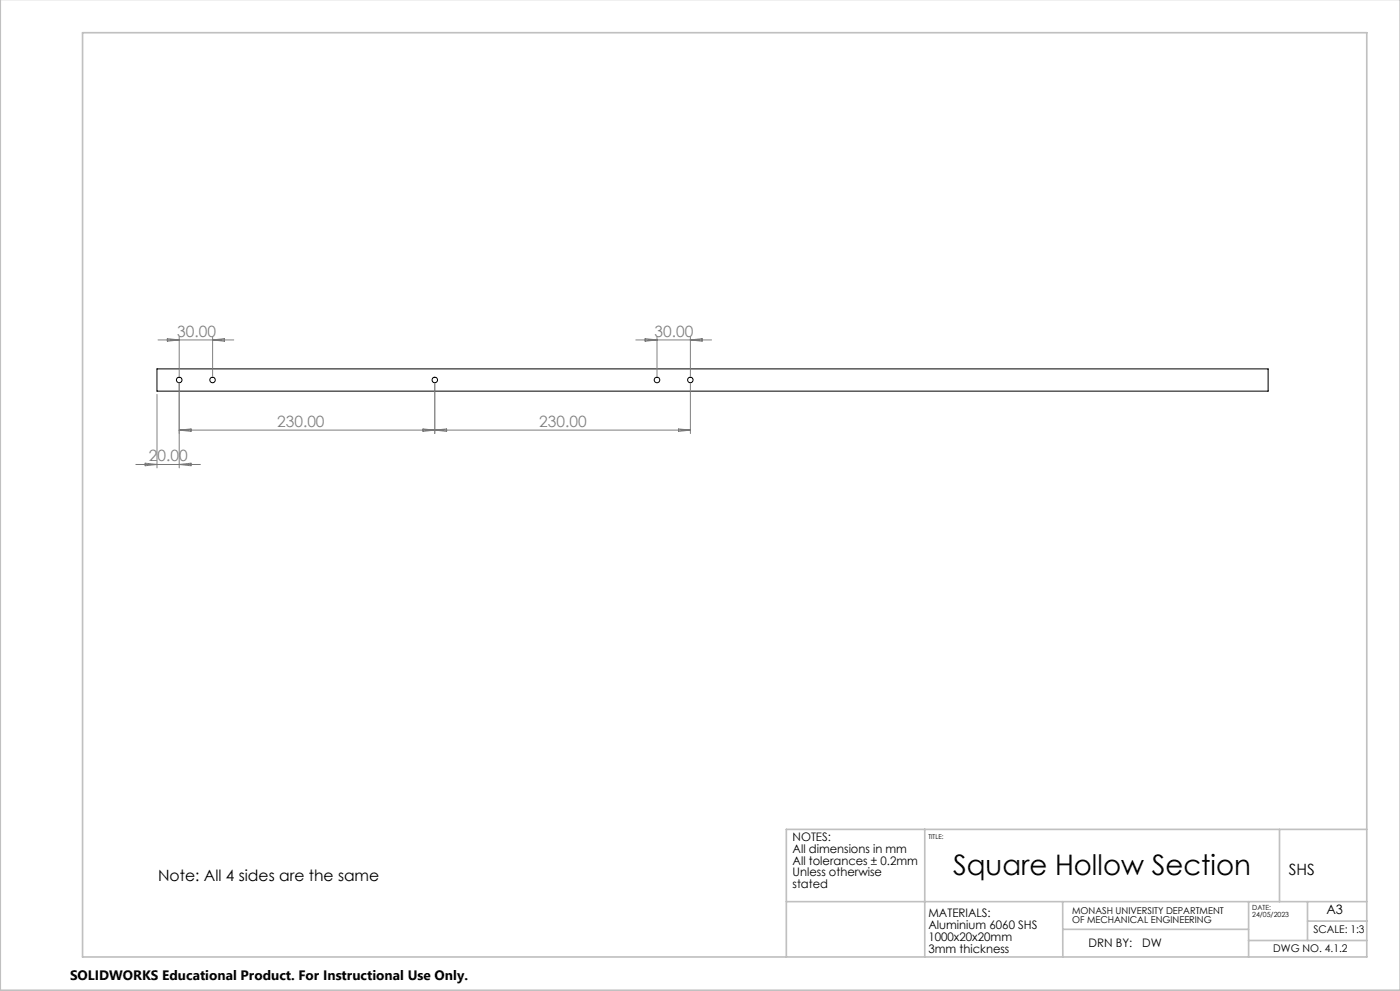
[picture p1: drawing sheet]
<svg xmlns="http://www.w3.org/2000/svg" width="420mm" height="297mm" viewBox="0 0 420 297" stroke-linecap="round" stroke-linejoin="round" font-family="sans-serif">
<g fill="none" stroke="#000" stroke-width=".3">
<path d="M47.1 110.6h333.3v6.6h-333.3z"/>
<circle cx="53.8" cy="113.9" r=".83"/>
<circle cx="63.8" cy="113.9" r=".82"/>
<circle cx="130.4" cy="113.9" r=".82"/>
<circle cx="197.1" cy="113.9" r=".83"/>
<circle cx="207.1" cy="113.9" r=".82"/>
</g>
<path d="M.1 -.1v296.9h419.9M24.8 9.8h385.2v277h-385.2zM277.4 248.6v38.2M383.9 248.6v21.6M410 248.6h-174.1v38.2M235.9 270.2h174.1M318.8 270.2v16.6M318.8 278.5h55.8M374.6 270.2v16.6M392.3 270.2v11.7M392.3 276h17.8M374.6 281.9h35.4" fill="none" stroke="#c0c0c0" stroke-width=".5"/>
<g fill="none" stroke="#808080" stroke-width=".3">
<path d="M47.1 118.2v22M47.4 101.9h22.7M50.2 101.5l3.6 .4-3.6 .4zM53.8 100.9v12M53.8 114.9v25.3M63.8 100.9v12M63.8 101.9l3.5-.4v.8zM130.4 114.9v15M190.7 101.9h22.8M193.5 101.5l3.6 .4-3.6 .4zM197.1 100.9v12M207.1 114.9v15"/>
<path d="M207.1 100.9v12M207.1 101.9l3.5-.4v.8zM40.7 139.2h19.4M43.5 138.8l3.6 .4-3.6 .4zM53.8 128.9h153.3M53.8 128.9l3.5-.4v.8zM53.8 139.2l3.5-.4v.8zM126.9 128.5l3.5 .4-3.5 .4zM130.4 128.9l3.6-.4v.8zM203.6 128.5l3.5 .4-3.5 .4z"/>
</g>
<text font-size="8.5" x="285.9" y="262.1">Square Hollow Section</text>
<g font-size="4.7" fill="#808080">
<text x="53.2" y="100.9">30.00</text>
<text x="196.4" y="100.9">30.00</text>
<text x="83.2" y="127.9">230.00</text>
<text x="161.8" y="127.9">230.00</text>
<text x="44.7" y="138.2">20.00</text>
</g>
<g font-size="4.7">
<text x="386.6" y="262.2">SHS</text>
<text x="47.4" y="264">Note: All 4 sides are the same</text>
</g>
<text font-size="4.1" x="21" y="293.7">SOLIDWORKS Educational Product. For Instructional Use Only.</text>
<text font-size="3.9" x="398" y="273.9">A3</text>
<g font-size="3.5">
<text x="237.8" y="252.1">NOTES:</text>
<text x="237.8" y="255.6">All dimensions in mm</text>
<text x="237.8" y="259.2">All tolerances ± 0.2mm</text>
<text x="237.8" y="262.7">Unless otherwise</text>
<text x="237.8" y="266.2">stated</text>
<text x="278.5" y="275">MATERIALS:</text>
<text x="278.5" y="278.5">Aluminium 6060 SHS</text>
<text x="278.5" y="282">1000x20x20mm</text>
<text x="278.5" y="285.5">3mm thickness</text>
<text x="326.5" y="283.8">DRN BY:</text>
<text x="342.6" y="283.8">DW</text>
</g>
<g font-size="3.2">
<text x="394" y="279.5">SCALE: 1:3</text>
<text x="382" y="285.4">DWG NO. 4.1.2</text>
</g>
<g font-size="2.8">
<text x="321.6" y="273.9">MONASH UNIVERSITY DEPARTMENT</text>
<text x="321.6" y="276.8">OF MECHANICAL ENGINEERING</text>
</g>
<g font-size="2.1">
<text x="375.7" y="272.8">DATE:</text>
<text x="375.7" y="275">24/05/2023</text>
</g>
<text font-size="2" x="278.5" y="251.4">TITLE:</text>
</svg>
